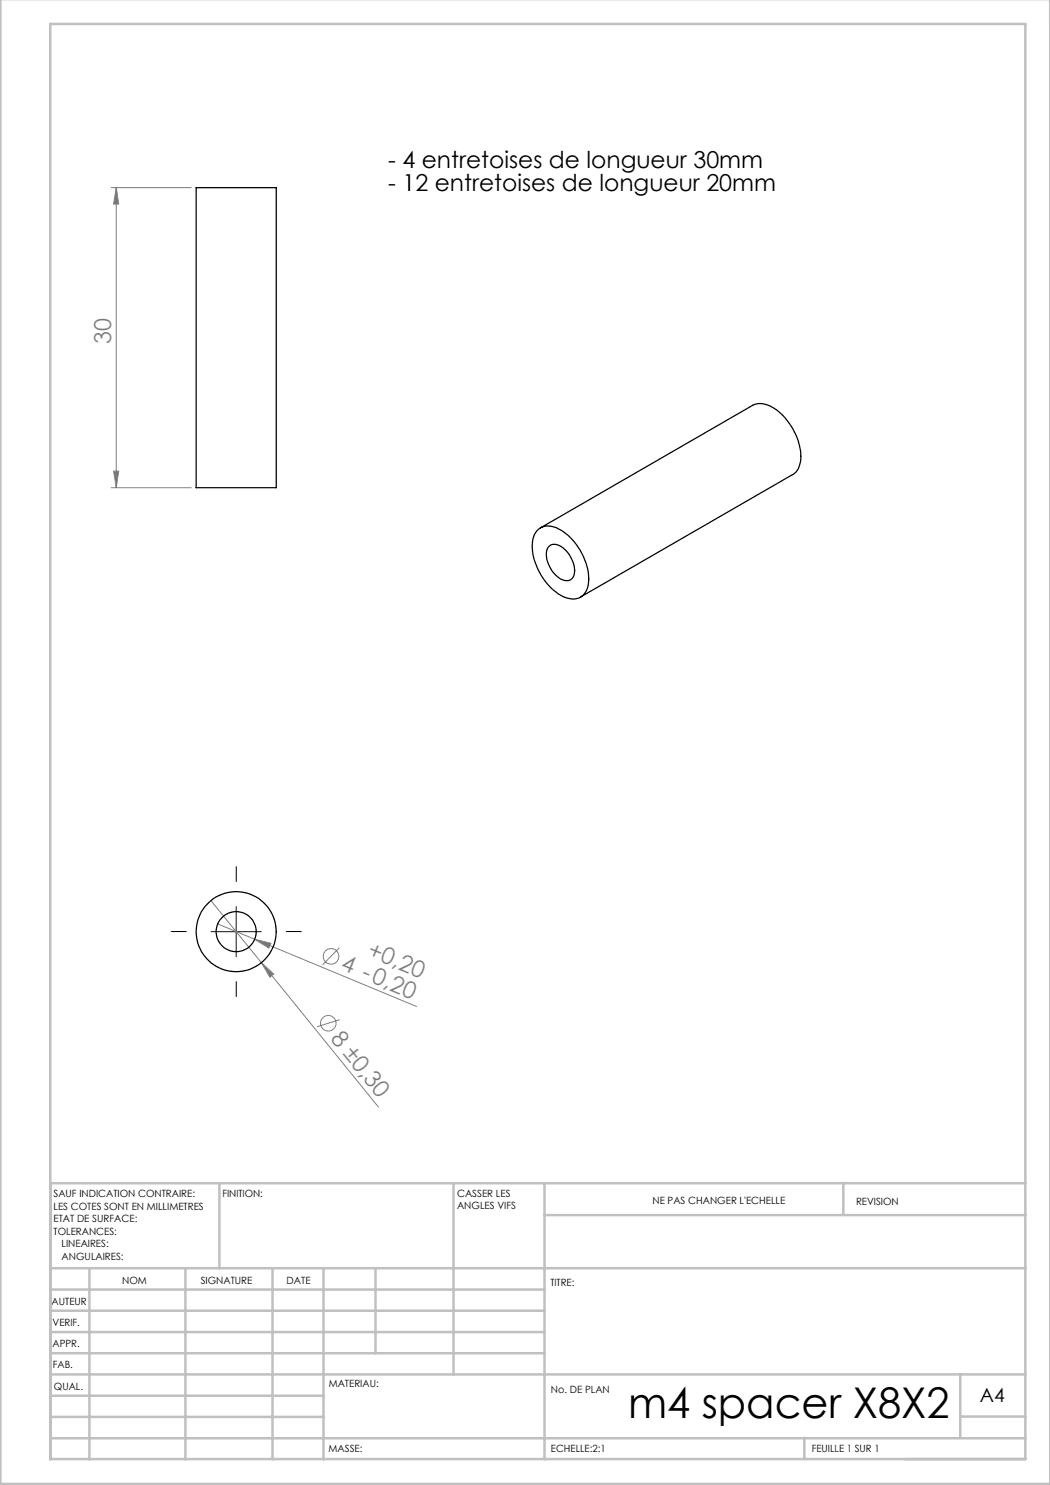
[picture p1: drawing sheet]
<svg xmlns="http://www.w3.org/2000/svg" width="210mm" height="297mm" viewBox="0 0 210 297" stroke-linecap="round" stroke-linejoin="round" font-family="sans-serif">
<g fill="none" stroke="#808080" stroke-width=".2">
<path d="M22.2 37.5h16M23.2 37.5l.5 3.3h-1zM23.2 37.5v60M22.2 97.5h16M22.7 94.2h1l-.5 3.3zM42.2 180.1l10.1 12.4M43.5 184.8l39.8 16.5M50.9 187.9l3.3 .8-.4 .9zM52.3 192.5l2.5 2.3-.8 .6zM52.3 192.5l23.4 28.9M67.9 189.5l-3.4 3.5M67.9 203.9l-4.5 1.4"/>
<circle cx="66.2" cy="191.3" r="1.56"/>
<circle cx="65.6" cy="204.6" r="1.55"/>
</g>
<path d="M47.2 176.3v-3M37.3 186.3h-3.1M47.2 196.3v3M57.3 186.3h3" fill="none" stroke="#000" stroke-width=".2" stroke-dasharray="15.2 1.3 1.3 1.3"/>
<path d="M42.2 186.3h10M47.2 181.3v10" fill="none" stroke="#000" stroke-width=".2"/>
<g fill="none" stroke="#c0c0c0" stroke-width=".5">
<path d="M.1 -.1v296.9h209.9v-296.9M10.1 4.8h195v287h-195zM43.9 236.6v17M90.7 236.6v38.3M108.9 236.6v55.3M168.7 236.6v6.3M205.1 236.6h-195v55.3M10.1 253.6h195M10.1 257.9h98.8M17.9 253.6v38.3M37.1 253.6v38.3M54.5 253.6v38.3"/>
<path d="M64.7 253.6v38.3M75.1 253.6v17M108.9 243h96.2M10.1 270.6h98.8M10.1 266.4h98.8M10.1 262.1h98.8M10.1 279.1h54.6M10.1 274.9h195M192.1 274.8v12.7M10.1 287.7h195M10.1 283.4h54.6M160.9 287.5v4.3"/>
<path d="M192.1 283.3h13"/>
</g>
<g fill="#808080">
<path d="M52.3 192.5l2.5 2.3-.8 .6z"/>
<path d="M50.9 187.9l3.3 .8-.4 .9z"/>
<path d="M23.2 37.5l.5 3.3h-1zM22.7 94.2h1l-.5 3.3z"/>
</g>
<g fill="none" stroke="#000" stroke-width=".25">
<path d="M39.2 37.5h16v60h-16zM107.4 106.1a3.3 3.3 0 0 1 4.3-.3 11.9 11.9 0 0 1 5.9 11.4 3.1 3.1 0 0 1-4.7 2.2 11.9 11.9 0 0 1-6.4-11.1l.3-1.2zM108.1 105.6l42.4-24.5a4.3 4.3 0 0 1 4.4 .6 12.4 12.4 0 0 1 5.2 10.5 3.4 3.4 0 0 1-1.6 2.7l-42.4 24.5M109.8 109.3a2.31 2.31 0 0 1 3.2 .6 5.4 5.4 0 0 1 1.7 5.4 1.82 1.82 0 0 1-2.9 .3 5.9 5.9 0 0 1-2.4-5.7z"/>
<circle cx="47.2" cy="186.3" r="4"/>
<circle cx="47.2" cy="186.3" r="8"/>
</g>
<text font-size="8.5" x="125.6" y="283.5">m4 spacer X8X2</text>
<g font-size="4.7">
<text x="77.6" y="33.6">- 4 entretoises de longueur 30mm</text>
<text x="77.6" y="38.2">- 12 entretoises de longueur 20mm</text>
</g>
<g font-size="4.7" fill="#808080">
<text x="22.2" y="68.7" transform="rotate(-90 22.2 68.7)">30</text>
<text x="73.2" y="191.2" transform="rotate(23 73.2 191.2)">+0,20</text>
<text x="67.9" y="193.8" transform="rotate(23 67.9 193.8)">4 -0,20</text>
<text x="66" y="207.7" transform="rotate(51 66 207.7)">8 ±0,30</text>
</g>
<text font-size="3.9" x="196" y="280.4">A4</text>
<g font-size="2">
<text x="10.7" y="239.5">SAUF INDICATION CONTRAIRE:</text>
<text x="44.5" y="239.5">FINITION:</text>
<text x="91.4" y="239.4">CASSER LES</text>
<text x="10.7" y="242">LES COTES SONT EN MILLIMETRES</text>
<text x="10.7" y="244.5">ETAT DE SURFACE:</text>
<text x="91.4" y="241.9">ANGLES VIFS</text>
<text x="130.5" y="240.8">NE PAS CHANGER L'ECHELLE</text>
<text x="171.2" y="241">REVISION</text>
<text x="10.7" y="247">TOLERANCES:</text>
<text x="12.3" y="249.5">LINEAIRES:</text>
<text x="12.3" y="252">ANGULAIRES:</text>
<text x="24.4" y="256.9">NOM</text>
<text x="40.1" y="256.8">SIGNATURE</text>
<text x="57.3" y="256.8">DATE</text>
<text x="110.1" y="257.1">TITRE:</text>
<text x="10.3" y="260.9">AUTEUR</text>
<text x="10.5" y="269.3">APPR.</text>
<text x="10.5" y="265.2">VERIF.</text>
<text x="10.6" y="273.6">FAB.</text>
<text x="10.8" y="278">QUAL.</text>
<text x="65.8" y="277.4">MATERIAU:</text>
<text x="110.2" y="278.5">No. DE PLAN</text>
<text x="65.7" y="290.4">MASSE:</text>
<text x="110.2" y="290.5">ECHELLE:2:1</text>
<text x="162.4" y="290.4">FEUILLE 1 SUR 1</text>
</g>
</svg>
